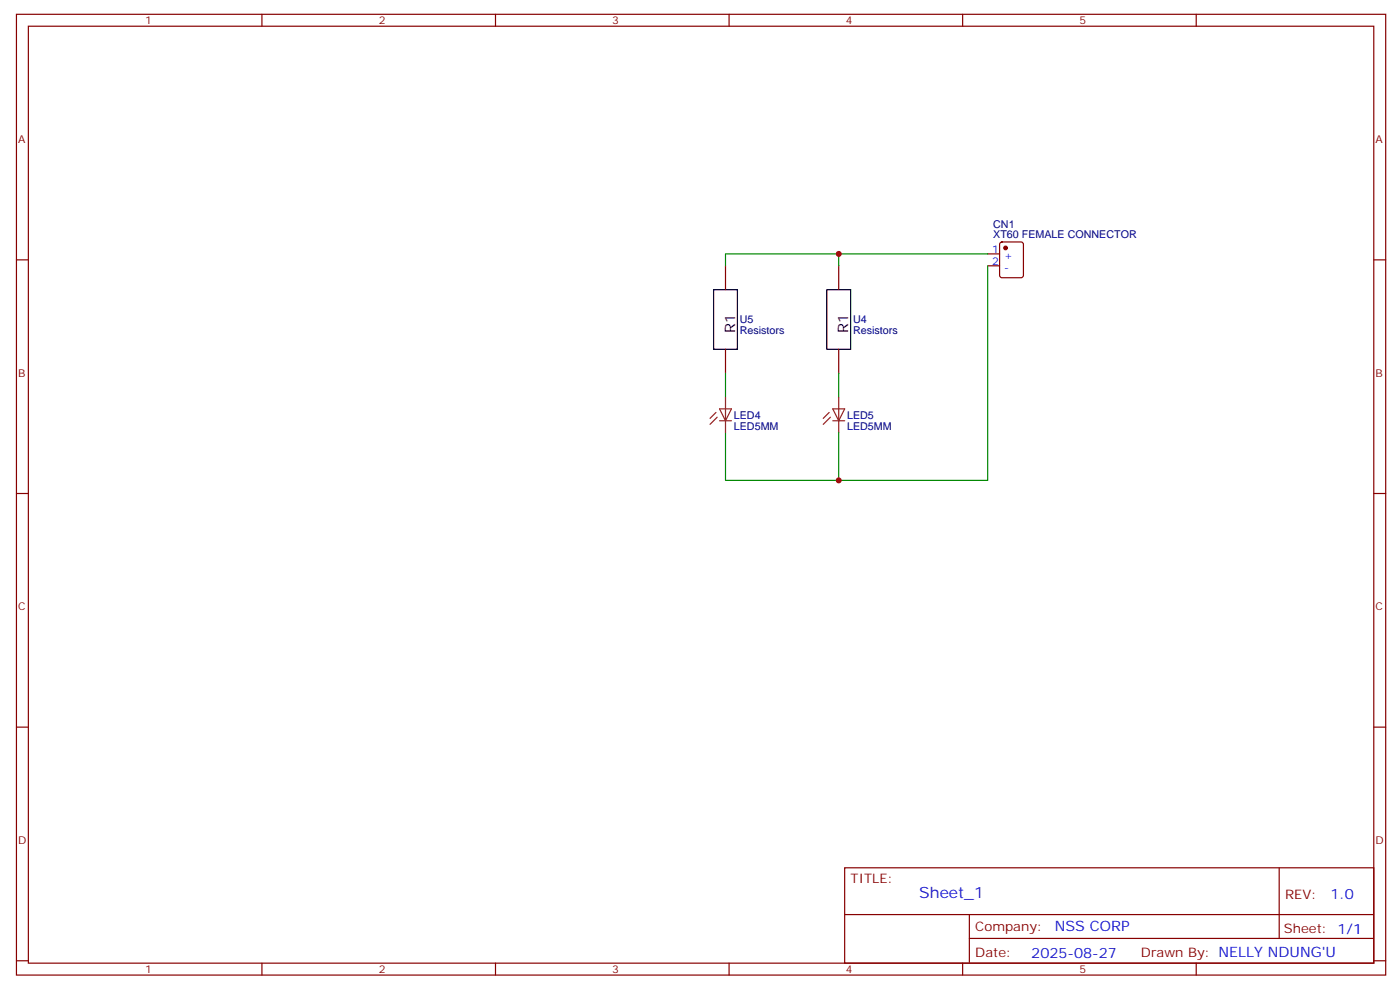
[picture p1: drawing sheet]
<svg xmlns="http://www.w3.org/2000/svg" width="414mm" height="292mm" viewBox="0 0 414 292" stroke-linecap="round" stroke-linejoin="round" font-family="sans-serif">
<g fill="none" stroke="#870000" stroke-width=".35">
<path d="M4.9 4.2h405.3v284.4h-405.3zM8.4 7.8h398.3v277.2h-398.3zM77.5 4.2v3.6M146.7 4.2v3.6M215.8 4.2v3.6M285 4.2v3.6M354.1 4.2v3.6M4.9 76.9h3.5M214.8 78.7v7M248.3 78.7v7M292.4 75.1h3.5M292.4 78.7h3.5"/>
<path d="M296.1 71.8l.5-.2h5.7l.6 .4 .1 9.5-.5 .6-5.9 .1-.6-.5-.1-9.4zM406.7 76.9h3.5M214.8 103.4v7M248.3 103.4v7M4.9 146h3.5M406.7 146h3.5M4.9 215.2h3.5M406.7 215.2h3.5M250 256.8h156.7v28.2h-156.7zM378.7 256.8v20.9M250.1 270.7h156.5M287 277.7h119.6"/>
<path d="M287 270.7v14.1M4.9 284.3h3.5M77.5 285v3.6M146.7 285v3.6M215.8 285v3.6M285 285v3.6M354.1 285v3.6M406.7 284.3h3.5"/>
</g>
<circle cx="297.7" cy="73.4" r=".53" fill="#870000" stroke="#870000" stroke-width=".35"/>
<path d="M248.3 75.1h-33.5v3.6M292.4 78.7v63.5h-77.6v-14.1M292.4 75.1h-44.1v3.6M214.8 110.4v7.1M248.3 110.4v7.1M248.3 128.1v14.1" fill="none" stroke="#008700" stroke-width=".35"/>
<path d="M211.2 85.7h7.1v17.7h-7.1zM244.8 85.7h7v17.7h-7z" fill="none" stroke="#000" stroke-width=".35"/>
<path d="M214.8 117.5v10.6M248.3 117.5v10.6M211.9 122.1l-1.7 1.7M212.3 123.5l-2.1 2.1M213 121h3.5l-1.7 3.5zM213 124.5h3.5M245.5 122.1l-1.8 1.7M245.8 123.5l-2.1 2.1M246.5 124.5h3.5M246.5 121h3.5l-1.7 3.5z" fill="none" stroke="#8c2424" stroke-width=".35"/>
<g fill="#c00">
<circle cx="248.3" cy="75.1" r=".88"/>
<circle cx="248.3" cy="142.2" r=".88"/>
</g>
<text font-size="4.6" fill="#00f" x="272.1" y="265.8">Sheet_1</text>
<g font-size="4.2">
<text x="217.6" y="98.4" transform="rotate(-90 217.6 98.4)">R1</text>
<text x="251.1" y="98.4" transform="rotate(-90 251.1 98.4)">R1</text>
</g>
<g font-size="4.2" fill="#00f">
<text x="393.8" y="266.1">1.0</text>
<text x="312.2" y="275.6">NSS CORP</text>
<text x="305.3" y="283.4">2025-08-27</text>
</g>
<g font-size="3.9" fill="#800">
<text x="251.8" y="261.4">TITLE:</text>
<text x="380.4" y="266.1">REV:</text>
<text x="288.7" y="275.6">Company:</text>
<text x="380.1" y="276.2">Sheet: 1/1</text>
<text x="288.7" y="283.3">Date:</text>
<text x="337.8" y="283.4">Drawn By: NELLY NDUNG'U</text>
</g>
<g font-size="3.2" fill="#800">
<text x="43" y="7.2">1</text>
<text x="112.1" y="7.2">2</text>
<text x="181.3" y="7.2">3</text>
<text x="250.4" y="7.2">4</text>
<text x="319.5" y="7.2">5</text>
<text x="5.4" y="42.3">A</text>
<text x="407.2" y="42.3">A</text>
<text x="5.4" y="111.5">B</text>
<text x="407.2" y="111.5">B</text>
<text x="5.4" y="180.6">C</text>
<text x="407.2" y="180.6">C</text>
<text x="5.4" y="249.8">D</text>
<text x="407.2" y="249.8">D</text>
<text x="43" y="288">1</text>
<text x="112.1" y="288">2</text>
<text x="181.3" y="288">3</text>
<text x="250.4" y="288">4</text>
<text x="319.5" y="288">5</text>
</g>
<g font-size="3.2" fill="#000080">
<text x="294" y="70.6">XT60 FEMALE CONNECTOR</text>
<text x="294" y="67.6">CN1</text>
<text x="219" y="95.7">U5</text>
<text x="252.5" y="95.7">U4</text>
<text x="219" y="98.7">Resistors</text>
<text x="252.5" y="98.7">Resistors</text>
<text x="217.2" y="123.9">LED4</text>
<text x="250.8" y="123.9">LED5</text>
<text x="217.2" y="127.1">LED5MM</text>
<text x="250.8" y="127.1">LED5MM</text>
</g>
<g font-size="3.2" fill="#00f">
<text x="293.7" y="74.8">1</text>
<text x="297.2" y="76.6">+</text>
<text x="293.7" y="78.3">2</text>
<text x="297.2" y="80.1">-</text>
</g>
</svg>
